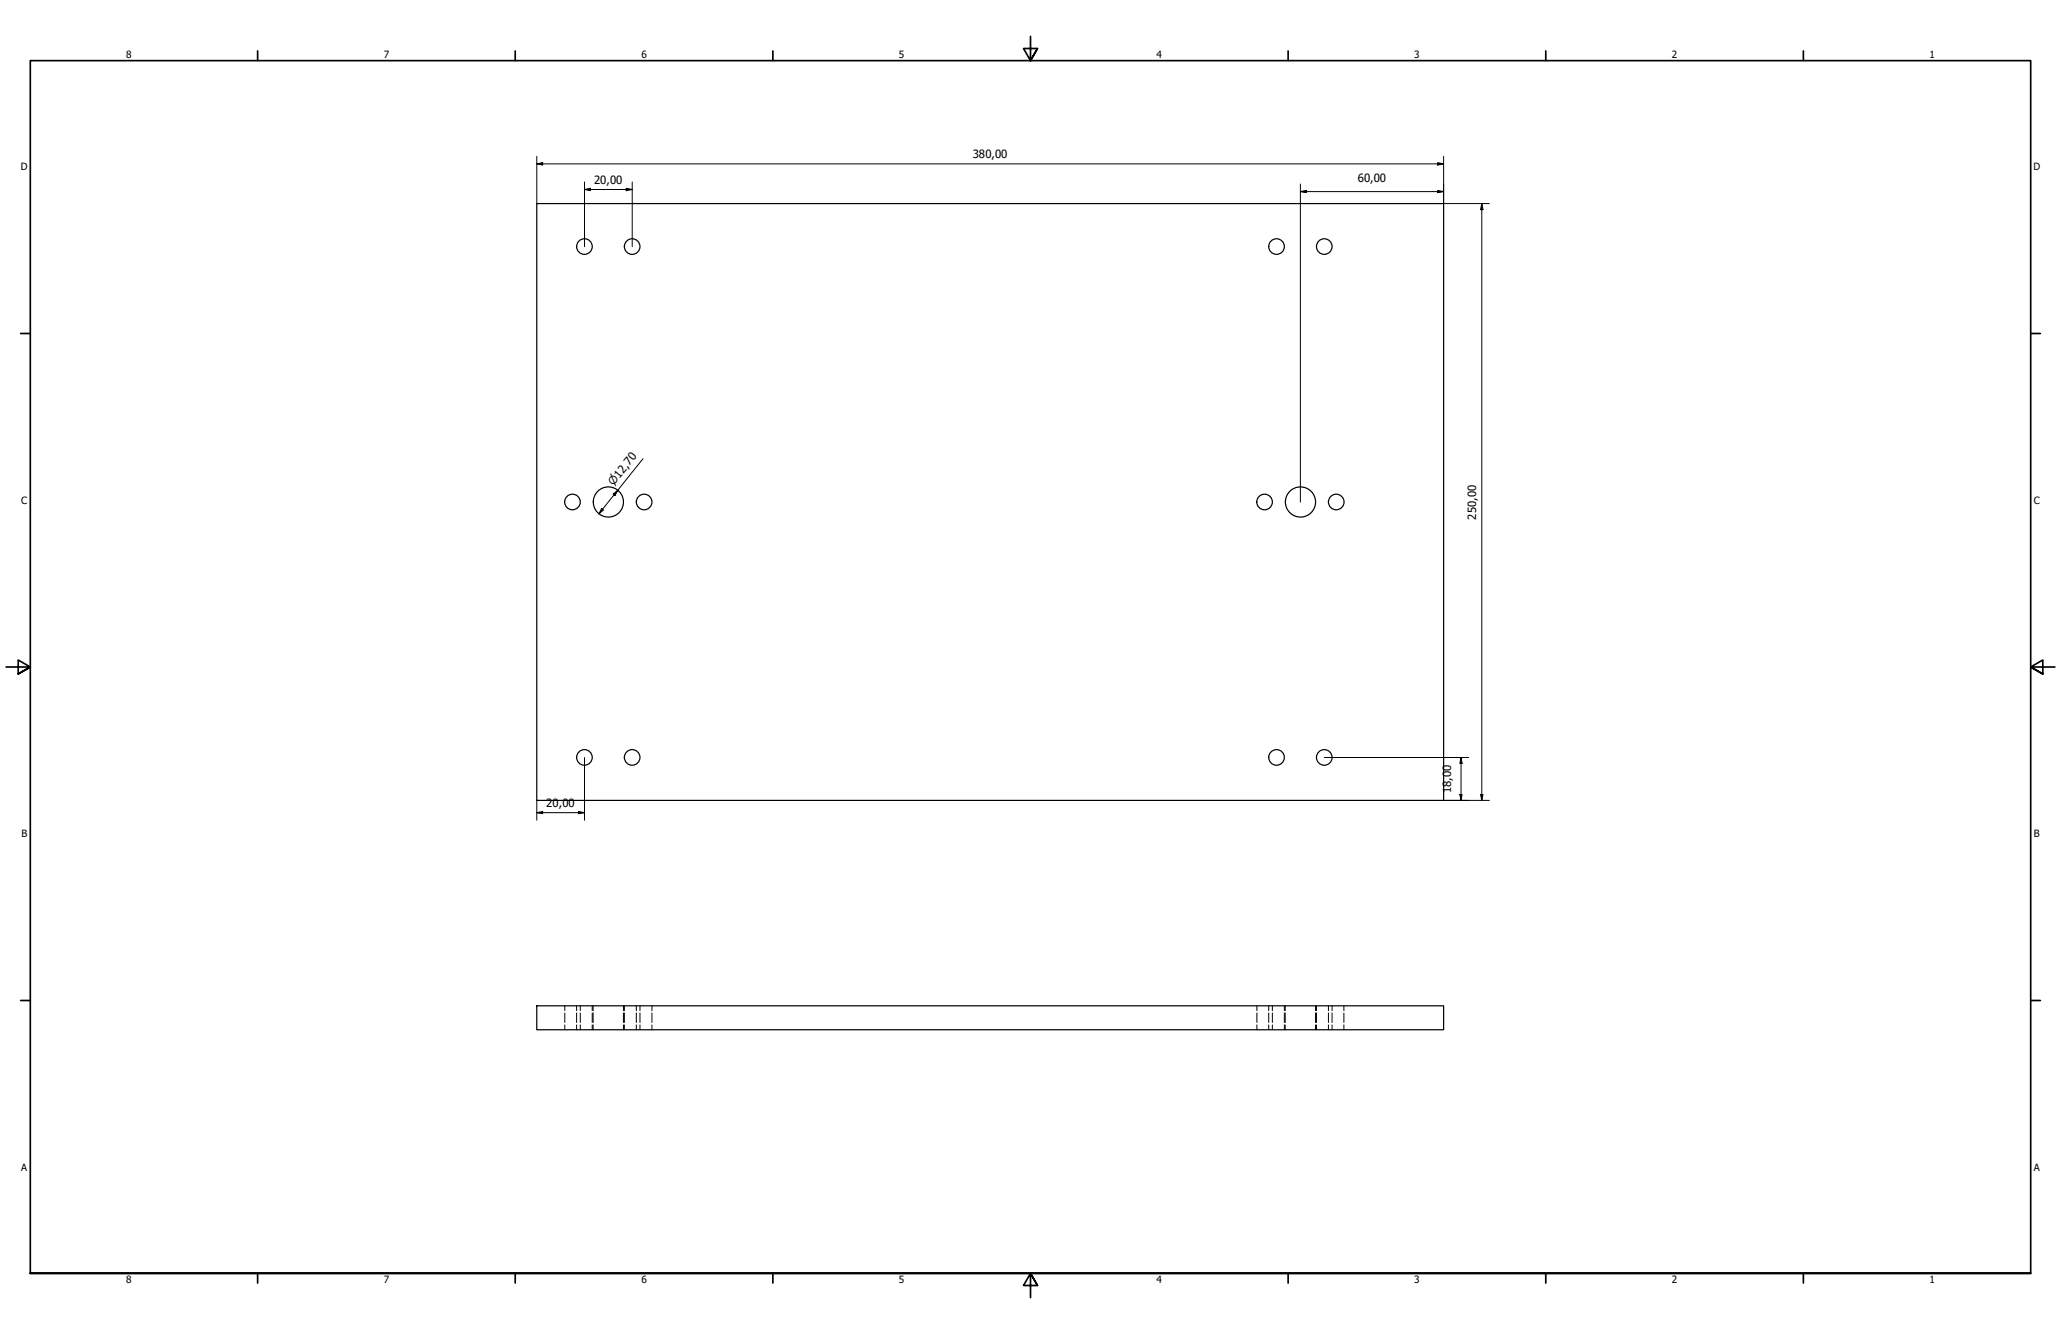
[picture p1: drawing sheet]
<svg xmlns="http://www.w3.org/2000/svg" width="864mm" height="559mm" viewBox="0 0 864 559" stroke-linecap="round" stroke-linejoin="round" font-family="sans-serif">
<!-- layer: Hidden (ANSI) -->
<g fill="none" stroke="#000" stroke-width=".42">
<path d="M236.7 421.3v2.1M236.7 424.3v4M236.7 429.3v2.1M241.6 421.3v2.1M241.6 424.3v4M241.6 429.3v2.1M243.1 421.3v2.1M243.1 424.3v4M243.1 429.3v2.1M248.2 421.3v2.1M248.2 424.3v4M248.2 429.3v2.1"/>
<path d="M248.5 421.3v2.1M248.5 424.3v4M248.5 429.3v2.1M261.2 421.3v2.1M261.2 424.3v4M261.2 429.3v2.1M261.6 421.3v2.1M261.6 424.3v4M261.6 429.3v2.1M266.6 421.3v2.1M266.6 424.3v4M266.6 429.3v2.1"/>
<path d="M268.2 421.3v2.1M268.2 424.3v4M268.2 429.3v2.1M273.2 421.3v2.1M273.2 424.3v4M273.2 429.3v2.1M526.7 421.3v2.1M526.7 424.3v4M526.7 429.3v2.1M531.6 421.3v2.1M531.6 424.3v4M531.6 429.3v2.1"/>
<path d="M533.1 421.3v2.1M533.1 424.3v4M533.1 429.3v2.1M538.2 421.3v2.1M538.2 424.3v4M538.2 429.3v2.1M538.5 421.3v2.1M538.5 424.3v4M538.5 429.3v2.1M551.2 421.3v2.1M551.2 424.3v4M551.2 429.3v2.1"/>
<path d="M551.6 421.3v2.1M551.6 424.3v4M551.6 429.3v2.1M556.6 421.3v2.1M556.6 424.3v4M556.6 429.3v2.1M558.2 421.3v2.1M558.2 424.3v4M558.2 429.3v2.1M563.1 421.3v2.1M563.1 424.3v4M563.1 429.3v2.1"/>
</g>
<!-- layer: Visible (ANSI) -->
<g fill="none" stroke="#000" stroke-width=".51">
<path d="M224.9 85.3h380v250h-380zM224.9 421.3h380v10.1h-380z"/>
<circle cx="244.9" cy="103.3" r="3.3"/>
<circle cx="264.9" cy="103.3" r="3.3"/>
<circle cx="534.9" cy="103.3" r="3.3"/>
<circle cx="554.9" cy="103.3" r="3.3"/>
<circle cx="239.9" cy="210.3" r="3.3"/>
<circle cx="254.9" cy="210.3" r="6.3"/>
<circle cx="269.9" cy="210.3" r="3.3"/>
<circle cx="529.9" cy="210.3" r="3.3"/>
<circle cx="544.9" cy="210.3" r="6.3"/>
<circle cx="559.9" cy="210.3" r="3.3"/>
<circle cx="244.9" cy="317.3" r="3.3"/>
<circle cx="264.9" cy="317.3" r="3.3"/>
<circle cx="534.9" cy="317.3" r="3.3"/>
<circle cx="554.9" cy="317.3" r="3.3"/>
</g>
<!-- layer: Border (ANSI) -->
<g fill="none" stroke="#000" stroke-width=".7">
<path d="M431.8 15.2v10.2l-2.9-5.1h5.8l-2.9 5.1 2.9-5.1M107.9 21.3v4.1M215.9 21.3v4.1M323.8 21.3v4.1M539.8 21.3v4.1M647.7 21.3v4.1M755.6 21.3v4.1M8.6 139.7h4.1M850.9 139.7h4.1M2.5 279.4h10.2l-5.1-2.9v5.8l5.1-2.9-5.1 2.9M861.1 279.4h-10.2l5.1-2.9v5.8l-5.1-2.9 5.1 2.9M8.6 419.1h4.1"/>
<path d="M850.9 419.1h4.1M12.7 533.4v-508h838.2v508h-838.2h838.2M107.9 533.4v4.1M215.9 533.4v4.1M323.8 533.4v4.1M434.7 538.5l-2.9-5.1 2.9 5.1h-5.8l2.9-5.1v10.2M539.8 533.4v4.1M647.7 533.4v4.1M755.6 533.4v4.1"/>
</g>
<!-- layer: Dimension (ISO) -->
<g fill="none" stroke="#000" stroke-width=".42">
<path d="M224.9 68.6l2.5-.5v1.1zM224.9 68.6h380M224.9 65.5v19.8M244.9 79.4l2.5-.5v1zM244.9 79.4h20M244.9 76.2v27.1M262.4 78.9l2.5 .5-2.5 .5zM264.9 76.2v27.1M544.9 77.1v133.2M602.4 68.1l2.5 .5-2.5 .6zM602.4 79.8l2.5 .5-2.5 .4zM604.9 65.5v19.8h19.2"/>
<path d="M544.9 80.3l2.5-.5v.9zM544.9 80.3h60M620.9 85.3l.5 2.5h-1zM620.9 85.3v250M269.4 192.2l-18.4 23.1M252.1 213l.8 .6-1.9 1.7zM256.9 206.9l2-1.5-1.2 2.2zM244.9 317.3v26.3M554.9 317.3h60.5M612.2 317.3l.4 2.5h-.9zM612.2 317.3v18M224.9 335.3v8.3"/>
<path d="M242.4 339.9l2.5 .5-2.5 .5zM604.9 335.3h19.2M611.7 332.8h.9l-.4 2.5zM620.4 332.8h1l-.5 2.5zM224.9 340.4l2.5-.5v1zM224.9 340.4h20"/>
</g>
<g fill="#000">
<path d="M224.9 68.6l2.5-.5v1.1z" fill-rule="evenodd"/>
<path d="M244.9 79.4l2.5-.5v1z" fill-rule="evenodd"/>
<path d="M262.4 78.9l2.5 .5-2.5 .5z" fill-rule="evenodd"/>
<path d="M544.9 80.3l2.5-.5v.9z" fill-rule="evenodd"/>
<path d="M602.4 68.1l2.5 .5-2.5 .6z" fill-rule="evenodd"/>
<path d="M602.4 79.8l2.5 .5-2.5 .4z" fill-rule="evenodd"/>
<path d="M620.9 85.3l.5 2.5h-1z" fill-rule="evenodd"/>
<path d="M252.1 213l.8 .6-1.9 1.7z" fill-rule="evenodd"/>
<path d="M256.9 206.9l2-1.5-1.2 2.2z" fill-rule="evenodd"/>
<path d="M612.2 317.3l.4 2.5h-.9z" fill-rule="evenodd"/>
<path d="M224.9 340.4l2.5-.5v1z" fill-rule="evenodd"/>
<path d="M611.7 332.8h.9l-.4 2.5z" fill-rule="evenodd"/>
<path d="M620.4 332.8h1l-.5 2.5z" fill-rule="evenodd"/>
<path d="M242.4 339.9l2.5 .5-2.5 .5z" fill-rule="evenodd"/>
</g>
<g font-size="4.8">
<text x="407.6" y="66.3">380,00</text>
<text x="248.9" y="77">20,00</text>
<text x="568.9" y="76.1">60,00</text>
<text x="618.5" y="217.6" transform="rotate(-90 618.5 217.6)">250,00</text>
<text x="608" y="332.3" transform="rotate(-90 608 332.3)">18,00</text>
<text x="228.9" y="338">20,00</text>
</g>
<text font-size="4.6" x="257.1" y="203.6" transform="rotate(-51 257.1 203.6)">⌀12,70</text>
<g font-size="4.2">
<text x="52.8" y="24.4">8</text>
<text x="160.8" y="24.4">7</text>
<text x="268.7" y="24.4">6</text>
<text x="376.7" y="24.4">5</text>
<text x="484.6" y="24.4">4</text>
<text x="592.6" y="24.4">3</text>
<text x="700.5" y="24.4">2</text>
<text x="808.5" y="24.4">1</text>
<text x="8.8" y="71.4">D</text>
<text x="852" y="71.4">D</text>
<text x="8.9" y="211.1">C</text>
<text x="852.2" y="211.1">C</text>
<text x="9" y="350.8">B</text>
<text x="852.2" y="350.8">B</text>
<text x="8.9" y="490.5">A</text>
<text x="852.2" y="490.5">A</text>
<text x="52.8" y="537.5">8</text>
<text x="160.8" y="537.5">7</text>
<text x="268.7" y="537.5">6</text>
<text x="376.7" y="537.5">5</text>
<text x="484.6" y="537.5">4</text>
<text x="592.6" y="537.5">3</text>
<text x="700.5" y="537.5">2</text>
<text x="808.5" y="537.5">1</text>
</g>
</svg>
